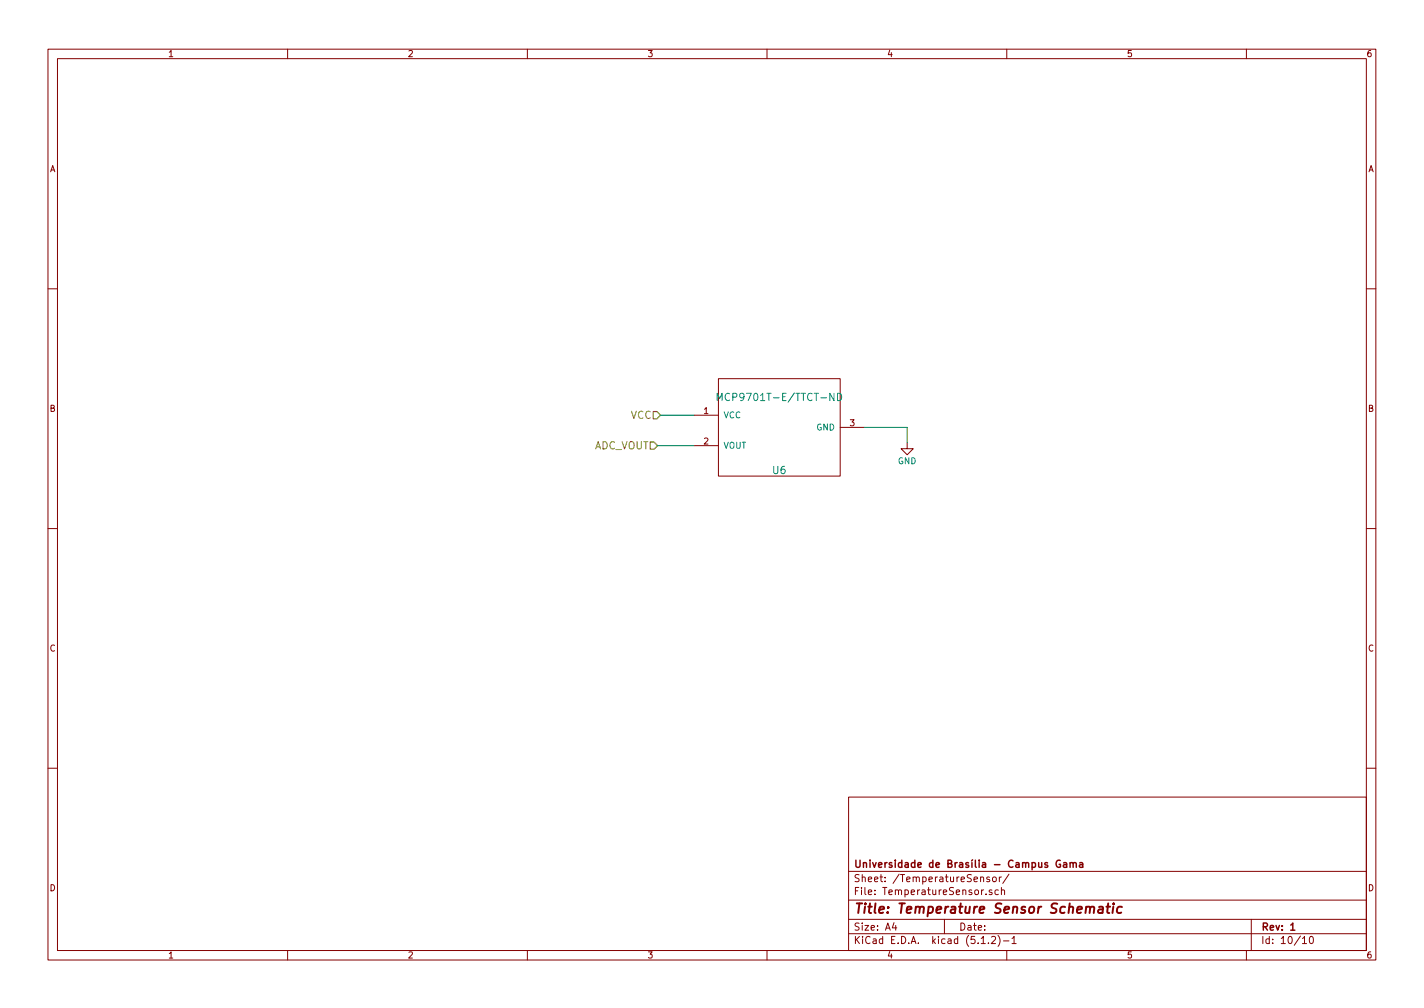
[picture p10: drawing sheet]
EESchema Schematic File Version 4
LIBS:pcb_v1-cache
EELAYER 29 0
EELAYER END
$Descr A4 11693 8268
encoding utf-8
Sheet 10 10
Title "Temperature Sensor Schematic"
Date ""
Rev "1"
Comp "Universidade de Brasília - Campus Gama"
Comment1 ""
Comment2 ""
Comment3 ""
Comment4 ""
$EndDescr
$Comp
L pcb_v1-rescue:MCP9700T-E_LT U6
U 1 1
P 4900 4350
AR Path="/5B5E76D9" Ref="U6"  Part="1" 
AR Path="/5B5E7622/5B5E76D9" Ref="U6"  Part="1" 
F 0 "U6" H 6400 4850 60  0000 C CNN
F 1 "MCP9701T-E/TTCT-ND" H 6400 5450 60  0000 C CNN
F 2 "TO_SOT_Packages_SMD:SOT-23" H 6350 5100 60  0001 C CNN
F 3 "https://www.digikey.com/product-detail/en/microchip-technology/MCP9701T-E-TT/MCP9701T-E-TTCT-ND/1987446" H 6350 5100 60  0001 C CNN
	1    4900 4350
	1    0    0    -1  
$EndComp
$Comp
L power:GND #PWR010
U 1 1
P 7450 3625
F 0 "#PWR010" H 7450 3375 50  0001 C CNN
F 1 "GND" H 7450 3475 50  0000 C CNN
F 2 "" H 7450 3625 50  0001 C CNN
F 3 "" H 7450 3625 50  0001 C CNN
	1    7450 3625
	1    0    0    -1  
$EndComp
Wire Wire Line
	7100 3500 7450 3500
Wire Wire Line
	7450 3500 7450 3625
Text HLabel 5425 3400 0    60   Input ~ 0
VCC
Wire Wire Line
	5425 3400 5700 3400
Text HLabel 5400 3650 0    60   Input ~ 0
ADC_VOUT
Wire Wire Line
	5700 3650 5400 3650
$EndSCHEMATC
